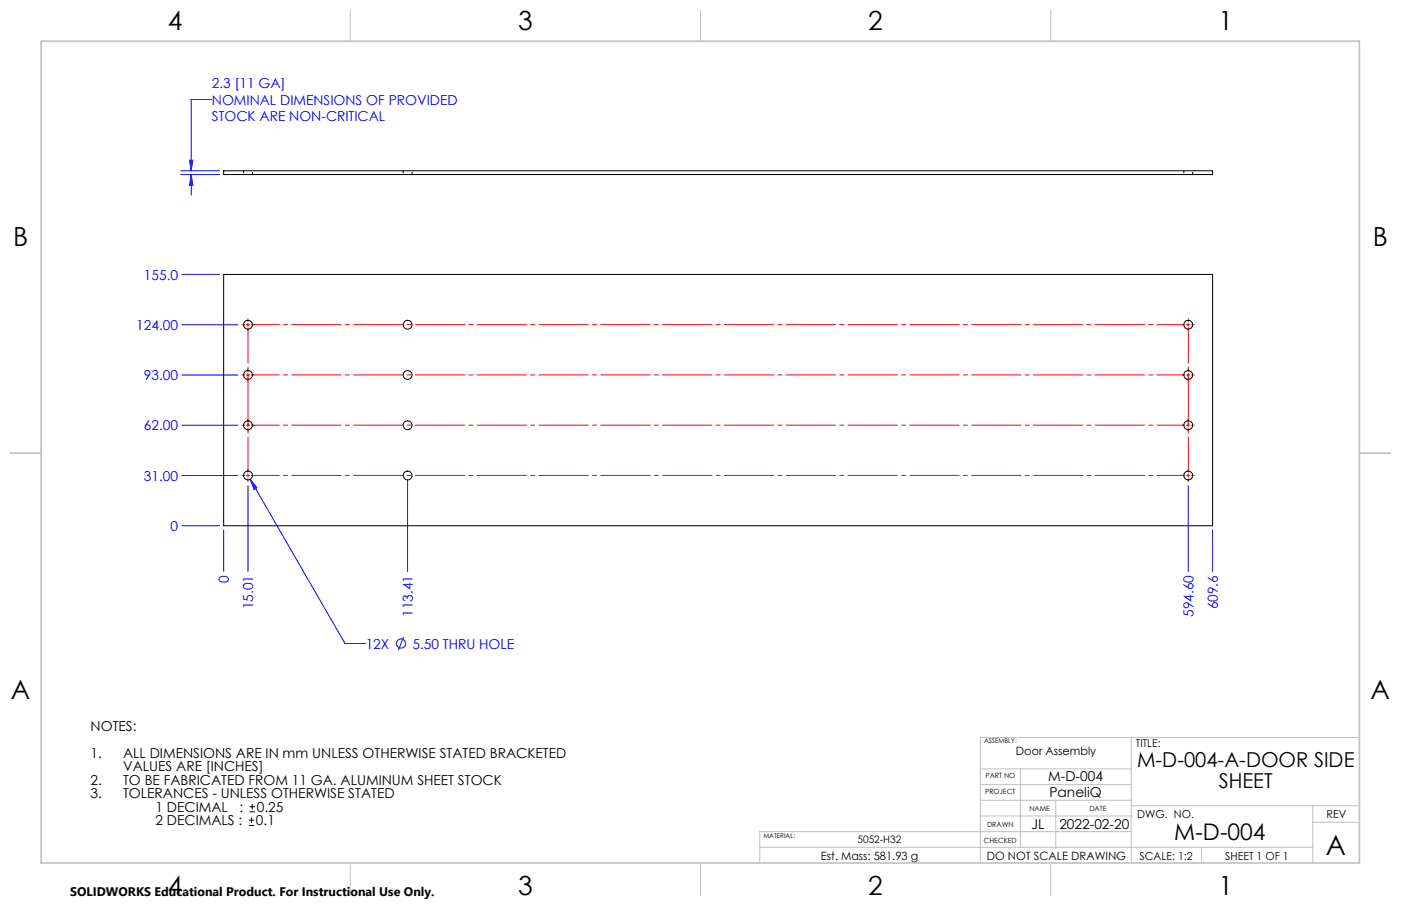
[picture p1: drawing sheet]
<svg xmlns="http://www.w3.org/2000/svg" width="432mm" height="279mm" viewBox="0 0 432 279" stroke-linecap="round" stroke-linejoin="round" font-family="sans-serif">
<g fill="none" stroke="#00f" stroke-width=".31">
<path d="M65.3 30.7h-6.4v22M55.7 53.8h12M55.7 52.7h12M58.4 49.4h1l-.5 3.3zM58.9 53.8l.5 3.3h-1zM58.9 53.8v6.4M56.1 84.6h11.6M56.1 115.6h17.2M56.1 100.2h17.2M56.1 131.1h17.2M56.1 146.6h17.2M76.4 149.8v26.4"/>
<path d="M77.1 147.8l2.1 2.6-.9 .6zM77.1 147.8l29.2 50.6h6.4M125.6 147.9v28.3M366.2 149.8v26.4M56.1 162.1h11.6M68.9 163.4v12.8M373.7 163.4v12.8M124.4 196.5l-1.6 4"/>
<circle cx="123.6" cy="198.5" r="1.41"/>
</g>
<path d="M76.7 254.6h1.6M76.7 252.9h1.6M76.9 250.4h1.7M76.9 248.8h1.7M77.5 252.1v1.7M77.8 248v1.6" fill="none" stroke="#000" stroke-width=".31"/>
<g fill="none" stroke="#f00" stroke-width=".31">
<path d="M76.4 98.2v.9M76.4 99.6v1M366.2 98.2v.9M366.2 99.6v1M74.5 100.2h.9M74.5 115.6h.9M75.9 100.2h1M75.9 115.6h1M76.4 101.1v.9M76.4 113.8v.9M76.4 115.1v1M76.4 116.6v.9"/>
<path d="M77.4 100.2h.9M77.4 115.6h.9M364.3 100.2h.9M364.3 115.6h.9M365.7 100.2h1M365.7 115.6h1M366.2 101.1v.9M366.2 113.8v.9M366.2 115.1v1M366.2 116.6v.9M367.2 100.2h.9M367.2 115.6h.9"/>
<path d="M74.5 131.1h.9M75.9 131.1h1M76.4 129.3v.8M76.4 130.6v1M76.4 132.2v.8M77.4 131.1h.9M364.3 131.1h.9M365.7 131.1h1M366.2 129.3v.8M366.2 130.6v1M366.2 132.2v.8M367.2 131.1h.9"/>
<path d="M74.5 146.6h.9M75.9 146.6h1M76.4 144.7v.9M76.4 146.1v1M76.4 147.6v.9M77.4 146.6h.9M364.3 146.6h.9M365.7 146.6h1M366.2 144.7v.9M366.2 146.1v1M366.2 147.6v.9M367.2 146.6h.9"/>
</g>
<path d="M366.2 101.5v43.7M76.4 145.2v-43.7" fill="none" stroke="#f00" stroke-width=".31" stroke-dasharray="15.2 1.3 1.3 1.3" stroke-dashoffset="4.8"/>
<path d="M77.8 100.1h287.1M77.8 115.6h287.1M77.8 131.1h287.1M77.8 146.6h287.1" fill="none" stroke="#f00" stroke-width=".31" stroke-dasharray="15.2 1.3 1.3 1.3" stroke-dashoffset="7"/>
<g fill="none" stroke="#c0c0c0" stroke-width=".31">
<path d="M12.7 12.7h406.3M108 3.2v9.5M215.9 3.2v9.5M323.8 3.2v9.5M3.1 139.7h9.6M419.1 139.7h9.5M302.2 237.1h46.5M314.5 237.1v24.2M348.7 227.4v38.7M419 227.4h-116.8v38.7M302.2 246.8h46.5M302.2 251.6h46.5"/>
<path d="M302.2 242h46.5M325.4 246.8v14.9M348.7 248.5h70.4M348.7 256.5h-114.5v9.6M404.6 248.5v17.6M404.6 253.6h14.4M108 266.7v9.6M215.9 266.7v9.6M234.2 261.3h170.4M323.8 266.8v9.5M370.3 261.3v4.8"/>
</g>
<path d="M12.7 12.7h406.3v253.4h-406.3z" fill="none" stroke="#c0c0c0" stroke-width=".5"/>
<path d="M77.1 147.8l1.2 3.2 .9-.6zM58.9 53.8l.5 3.3h-1zM58.4 49.4h1l-.5 3.3z" fill="#00f"/>
<g fill="none" stroke="#000" stroke-width=".31">
<path d="M68.9 52.7h304.8v1.1h-304.8zM68.9 84.6h304.8v77.5h-304.8z"/>
<circle cx="76.4" cy="115.6" r="1.38"/>
<circle cx="76.4" cy="100.2" r="1.37"/>
<circle cx="125.6" cy="115.6" r="1.37"/>
<circle cx="125.6" cy="100.1" r="1.36"/>
<circle cx="366.2" cy="115.6" r="1.37"/>
<circle cx="366.2" cy="100.1" r="1.36"/>
<circle cx="76.4" cy="131.1" r="1.38"/>
<circle cx="125.6" cy="131.1" r="1.37"/>
<circle cx="366.2" cy="131.1" r="1.37"/>
<circle cx="76.4" cy="146.6" r="1.37"/>
<circle cx="125.6" cy="146.6" r="1.36"/>
<circle cx="366.2" cy="146.6" r="1.36"/>
</g>
<path d="M75.1 52.7v1.1M77.8 53.8v-1.1M124.3 52.7v1.1M127 53.8v-1.1M364.9 52.7v1.1M367.6 53.8v-1.1" fill="none" stroke="#000" stroke-width=".31" stroke-dasharray="1.3 .6" stroke-dashoffset=".6"/>
<text font-size="8.5" x="408.6" y="263.6">A</text>
<g font-size="8.1">
<text x="51.7" y="9.3">4</text>
<text x="159.7" y="9.3">3</text>
<text x="267.6" y="9.3">2</text>
<text x="375.6" y="9.3">1</text>
<text x="4" y="76">B</text>
<text x="423.1" y="76">B</text>
<text x="3.3" y="215.7">A</text>
<text x="422.4" y="215.7">A</text>
<text x="51.7" y="276">4</text>
<text x="159.7" y="276">3</text>
<text x="267.6" y="276">2</text>
<text x="375.6" y="276">1</text>
</g>
<text font-size="7.1" x="361.9" y="259.1">M-D-004</text>
<g font-size="6.3">
<text x="350.4" y="236.6">M-D-004-A-DOOR SIDE</text>
<text x="375.6" y="242.9">SHEET</text>
</g>
<g font-size="4.2" fill="#00f">
<text x="65.3" y="27.2">2.3 [11 GA]</text>
<text x="65.3" y="32.3">NOMINAL DIMENSIONS OF PROVIDED</text>
<text x="65.3" y="37.3">STOCK ARE NON-CRITICAL</text>
<text x="44.4" y="86.2">155.0</text>
<text x="42" y="101.7">124.00</text>
<text x="44.4" y="117.2">93.00</text>
<text x="44.4" y="132.7">62.00</text>
<text x="44.4" y="148.2">31.00</text>
<text x="52.6" y="163.7">0</text>
<text x="70.5" y="179.7" transform="rotate(-90 70.5 179.7)">0</text>
<text x="78" y="187.9" transform="rotate(-90 78 187.9)">15.01</text>
<text x="127.2" y="190.3" transform="rotate(-90 127.2 190.3)">113.41</text>
<text x="367.8" y="190.3" transform="rotate(-90 367.8 190.3)">594.60</text>
<text x="375.3" y="187.9" transform="rotate(-90 375.3 187.9)">609.6</text>
<text x="112.7" y="200">12X</text>
<text x="127.1" y="200">5.50 THRU HOLE</text>
</g>
<g font-size="4.2">
<text x="27.9" y="225.3">NOTES:</text>
<text x="27.9" y="233.7">1.</text>
<text x="37.9" y="233.7">ALL DIMENSIONS ARE IN mm UNLESS OTHERWISE STATED BRACKETED</text>
<text x="37.9" y="237.8">VALUES ARE [INCHES]</text>
<text x="27.9" y="242">2.</text>
<text x="37.9" y="242">TO BE FABRICATED FROM 11 GA. ALUMINUM SHEET STOCK</text>
<text x="323.1" y="240.9">M-D-004</text>
<text x="323.5" y="245.7">PaneliQ</text>
<text x="27.9" y="246.2">3.</text>
<text x="37.9" y="246.2">TOLERANCES - UNLESS OTHERWISE STATED</text>
<text x="47.9" y="250.3">1 DECIMAL</text>
<text x="73.8" y="250.3">:</text>
<text x="79.1" y="250.4">0.25</text>
<text x="47.9" y="254.5">2 DECIMALS :</text>
<text x="78.9" y="254.5">0.1</text>
<text x="317.9" y="255.5">JL</text>
<text x="326.5" y="255.5">2022-02-20</text>
</g>
<text font-size="3.8" x="21.6" y="276.3">SOLIDWORKS Educational Product. For Instructional Use Only.</text>
<g font-size="3.5">
<text x="313.1" y="232.8">Door Assembly</text>
<text x="253" y="265.2">Est. Mass: 581.93 g</text>
<text x="304.1" y="265.2">DO NOT SCALE DRAWING</text>
</g>
<g font-size="3.4">
<text x="350.1" y="230.5">TITLE:</text>
<text x="350.5" y="252.1">DWG. NO.</text>
<text x="408.9" y="252.4">REV</text>
<text x="351.2" y="265.2">SCALE: 1:2</text>
<text x="377.6" y="265.2">SHEET 1 OF 1</text>
</g>
<text font-size="3.2" x="264.3" y="260.1">5052-H32</text>
<g font-size="2.2">
<text x="303.6" y="245">PROJECT</text>
<text x="303.8" y="240">PART NO</text>
<text x="317.3" y="250">NAME</text>
<text x="335.8" y="250">DATE</text>
<text x="304.2" y="255">DRAWN</text>
<text x="303.2" y="260.1">CHECKED</text>
</g>
<g font-size="2">
<text x="303.3" y="229.2">ASSEMBLY:</text>
<text x="235.3" y="258.5">MATERIAL:</text>
</g>
</svg>
